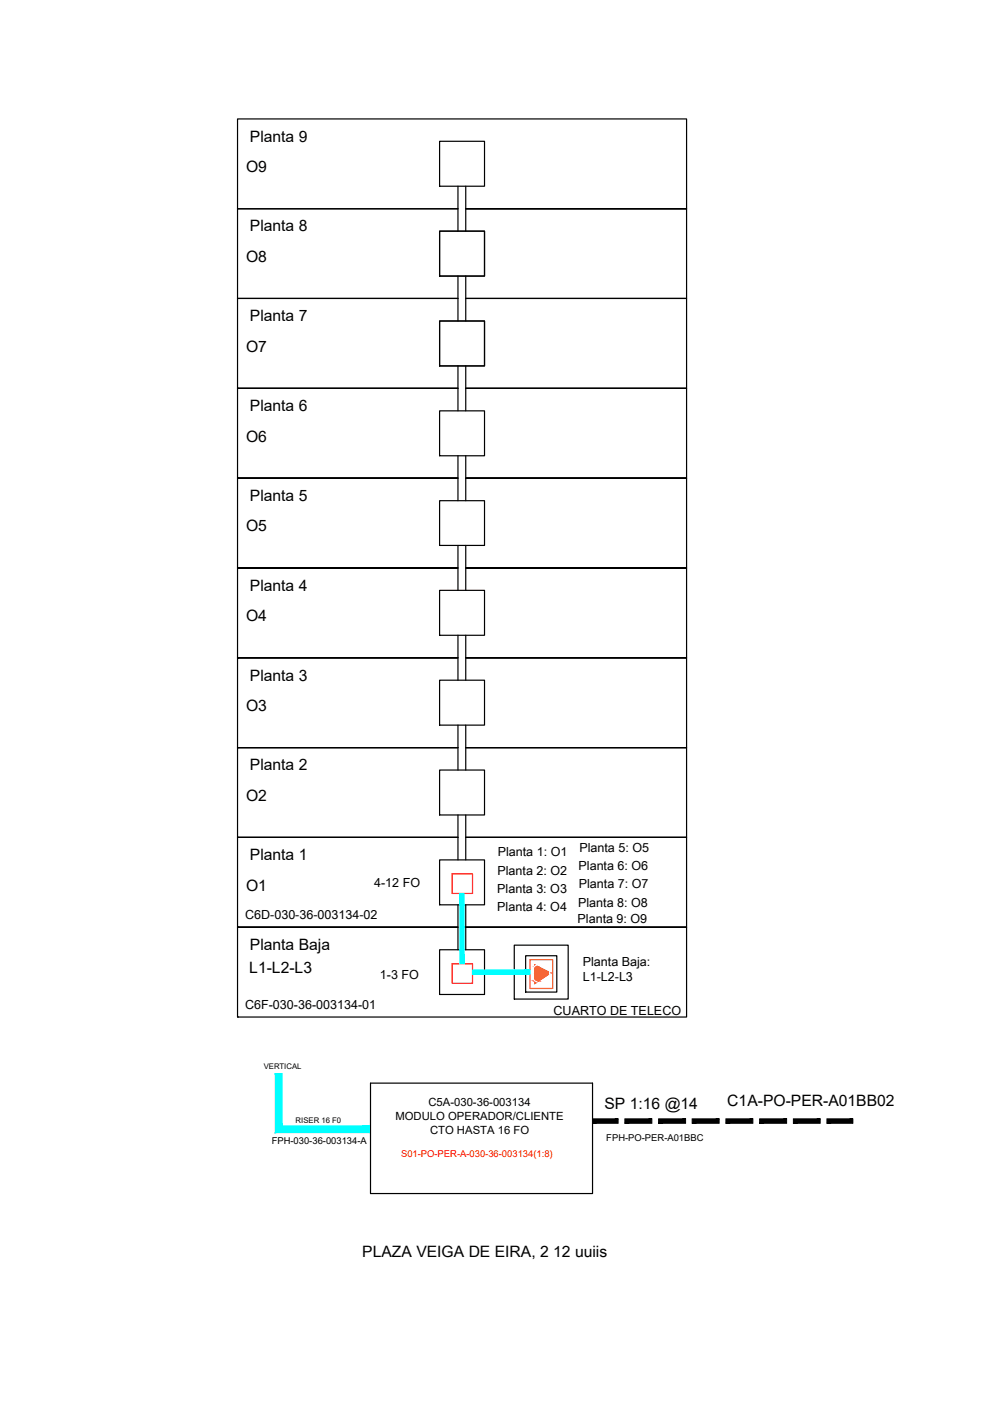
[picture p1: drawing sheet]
<svg xmlns="http://www.w3.org/2000/svg" width="210mm" height="297mm" viewBox="0 0 210 297" stroke-linecap="round" stroke-linejoin="round" font-family="sans-serif">
<!-- layer: 0 -->
<g fill="none" stroke="#000" stroke-width=".25">
<path d="M50.4 25.2h95.2v19.1h-46.9h46.9v19h-46.9h46.9v19h-46.9h46.9v19.1h-46.9h46.9v19h-46.9h46.9v19.1h-46.9h46.9v19h-46.9h46.9v19h-46.9h46.9v19.1h-47.7h47.7v19h-95.2v-19h46.7h-46.7v-19.1h46.7h-46.7v-19h46.7h-46.7v-19h46.7h-46.7v-19.1h46.7h-46.7v-19h46.7h-46.7v-19.1h46.7h-46.7v-19h46.7h-46.7v-19h46.7h-46.7zM93.2 30h9.5v9.5h-9.5zM97.1 39.5v9.5M98.7 39.5v9.5M93.2 49h9.5v9.5h-9.5zM97.1 58.5v9.6M98.7 58.5v9.6M93.2 68.1h9.5v9.5h-9.5zM97.1 77.6v9.5M98.7 77.6v9.5M93.2 87.1h9.5v9.5h-9.5zM97.1 96.6v9.6"/>
<path d="M98.7 96.6v9.6M93.2 106.2h9.5v9.4h-9.5zM97.1 115.6v9.6M98.7 115.6v9.6M93.2 125.2h9.5v9.5h-9.5zM97.1 134.7v9.5M98.7 134.7v9.5M93.2 144.2h9.5v9.5h-9.5zM97.1 153.7v9.6M98.7 153.7v9.6M93.2 163.3h9.5v9.5h-9.5zM97.1 172.8v9.5"/>
<path d="M98.7 172.8v9.5M93.2 182.3h9.5v9.5h-9.5zM97.1 191.8v9.6M98.7 191.8v9.6M50.4 215.6h.1M93.2 201.4h9.5v9.4h-9.5zM109 200.4h11.5v11.4h-11.5zM111.4 202.6h6.7v7.7h-6.7zM78.6 229.6h47v23.5h-47z"/>
</g>
<path d="M112.4 203.5h4.8v6.1h-4.8zM113.4 204.6l3.3 1.7-3.3 2.3z" fill="none" stroke="#f26722" stroke-width=".25"/>
<g fill="#f26722" stroke="#f26722" stroke-width=".21">
<path d="M113.4 204.9l.2-.2 .4 .2z"/>
<path d="M116.5 206.2l.2 .1z"/>
<path d="M116.5 206.3h.2l-.2 .1z"/>
<path d="M113.4 207.9l.2 .2h-.2z"/>
<path d="M113.4 207.9h.9l-.2 .2z"/>
<path d="M113.4 208.1l.5 .1z"/>
<path d="M113.4 204.6l.2 .1h-.2zM113.4 204.7v.2l.2-.2z"/>
<path d="M113.4 204.9l3.1 1.3-2.5-1.3zM113.4 204.9l3.1 1.3h-3.1z"/>
<path d="M113.4 206.2l3.1 .2v-.2zM113.4 206.2l3.1 .2h-3.1z"/>
<path d="M113.4 206.4l.9 1.5 2.2-1.5zM113.4 206.4l.9 1.5h-.9z"/>
<path d="M113.4 207.9l.2 .2h.5zM113.6 208.1h.5l-.2 .1z"/>
<path d="M113.4 208.1v.1h.5zM113.4 208.2h.5l-.5 .4z"/>
</g>
<circle cx="114.6" cy="206.4" r="1.97" fill="none" stroke="#fff" stroke-width=".25"/>
<path d="M95.9 185.3h4.3v4.1h-4.3zM95.9 204.3h4.3v4.2h-4.3z" fill="none" stroke="#f00" stroke-width=".25"/>
<g fill="#0ff" stroke="#0ff" stroke-width=".21">
<path d="M100.2 205.6v1l12.2-1zM100.2 206.6l12.2-1v1z"/>
<path d="M97.5 189.4v14.9h.9zM97.5 189.4h.9v14.9z"/>
<path d="M58.4 240.1h20.2v-1.4zM58.4 240.1l1.4-1.4h18.8zM58.4 227.6v12.5l1.4-1.4zM58.4 227.6h1.4v11.1z"/>
</g>
<g fill="#000" stroke="#000" stroke-width=".21">
<path d="M125.6 237.2v1l5.4-1zM125.6 238.2l5.4-1v1z"/>
<path d="M132.5 237.2v1l5.7-1zM132.5 238.2l5.7-1v1z"/>
<path d="M139.6 237.2v1l5.8-1zM139.6 238.2l5.8-1v1z"/>
<path d="M146.8 237.2v1l5.7-1zM146.8 238.2l5.7-1v1z"/>
<path d="M153.9 237.2v1l5.7-1zM153.9 238.2l5.7-1v1z"/>
<path d="M161.1 237.2v1l5.7-1zM161.1 238.2l5.7-1v1z"/>
<path d="M168.2 237.2v1l5.7-1zM168.2 238.2l5.7-1v1z"/>
<path d="M175.3 237.2v1l5.5-1zM175.3 238.2l5.5-1v1z"/>
</g>
<path d="M180.8 237.2v1" fill="none" stroke="#000" stroke-width=".21"/>
<g font-size="3.3">
<text x="53" y="30">Planta 9</text>
<text x="52.2" y="36.5">O9</text>
<text x="53" y="49.1">Planta 8</text>
<text x="52.2" y="55.6">O8</text>
<text x="53" y="68.1">Planta 7</text>
<text x="52.2" y="74.6">O7</text>
<text x="53" y="87.2">Planta 6</text>
<text x="52.2" y="93.6">O6</text>
<text x="53" y="106.2">Planta 5</text>
<text x="52.2" y="112.7">O5</text>
<text x="53" y="125.2">Planta 4</text>
<text x="52.2" y="131.7">O4</text>
<text x="53" y="144.3">Planta 3</text>
<text x="52.2" y="150.8">O3</text>
<text x="53" y="163.3">Planta 2</text>
<text x="52.2" y="169.8">O2</text>
<text x="53" y="182.4">Planta 1</text>
<text x="52.2" y="188.9">O1</text>
<text x="53" y="201.4">Planta Baja</text>
<text x="52.9" y="206.2">L1-L2-L3</text>
<text x="128.2" y="235.1">SP 1:16 @14</text>
<text x="154.2" y="234.4">C1A-PO-PER-A01BB02</text>
<text x="76.8" y="266.6">PLAZA VEIGA DE EIRA, 2 12 uuiis</text>
</g>
<g font-size="2.7">
<text x="105.5" y="185.4">Planta 2: O2</text>
<text x="105.5" y="181.4">Planta 1: O1</text>
<text x="122.7" y="184.5">Planta 6: O6</text>
<text x="122.8" y="180.5">Planta 5: O5</text>
<text x="79.3" y="188">4-12 FO</text>
<text x="105.4" y="189.3">Planta 3: O3</text>
<text x="122.7" y="188.3">Planta 7: O7</text>
<text x="52" y="194.9">C6D-030-36-003134-02</text>
<text x="105.4" y="193.1">Planta 4: O4</text>
<text x="122.5" y="195.7">Planta 9: O9</text>
<text x="122.6" y="192.3">Planta 8: O8</text>
<text x="80.5" y="207.6">1-3 FO</text>
<text x="123.6" y="204.8">Planta Baja:</text>
<text x="123.6" y="208">L1-L2-L3</text>
<text x="52" y="213.9">C6F-030-36-003134-01</text>
<text x="117.4" y="215.2">CUARTO DE TELECO</text>
</g>
<g font-size="2.4">
<text x="83.8" y="237.5">MODULO OPERADOR/CLIENTE</text>
<text x="90.8" y="234.6">C5A-030-36-003134</text>
<text x="91.2" y="240.4">CTO HASTA 16 FO</text>
</g>
<g font-size="2">
<text x="57.6" y="242.6">FPH-030-36-003134-A</text>
<text x="128.6" y="241.9">FPH-PO-PER-A01BBC</text>
</g>
<text font-size="2" fill="#f00" x="85" y="245.4">S01-PO-PER-A-030-36-003134(1:8)</text>
<text font-size="1.6" fill="#fff" x="54.6" y="226.7">a VERTICAL</text>
<text font-size="1.6" x="62.7" y="238.1">RISER 16 F0</text>
</svg>
